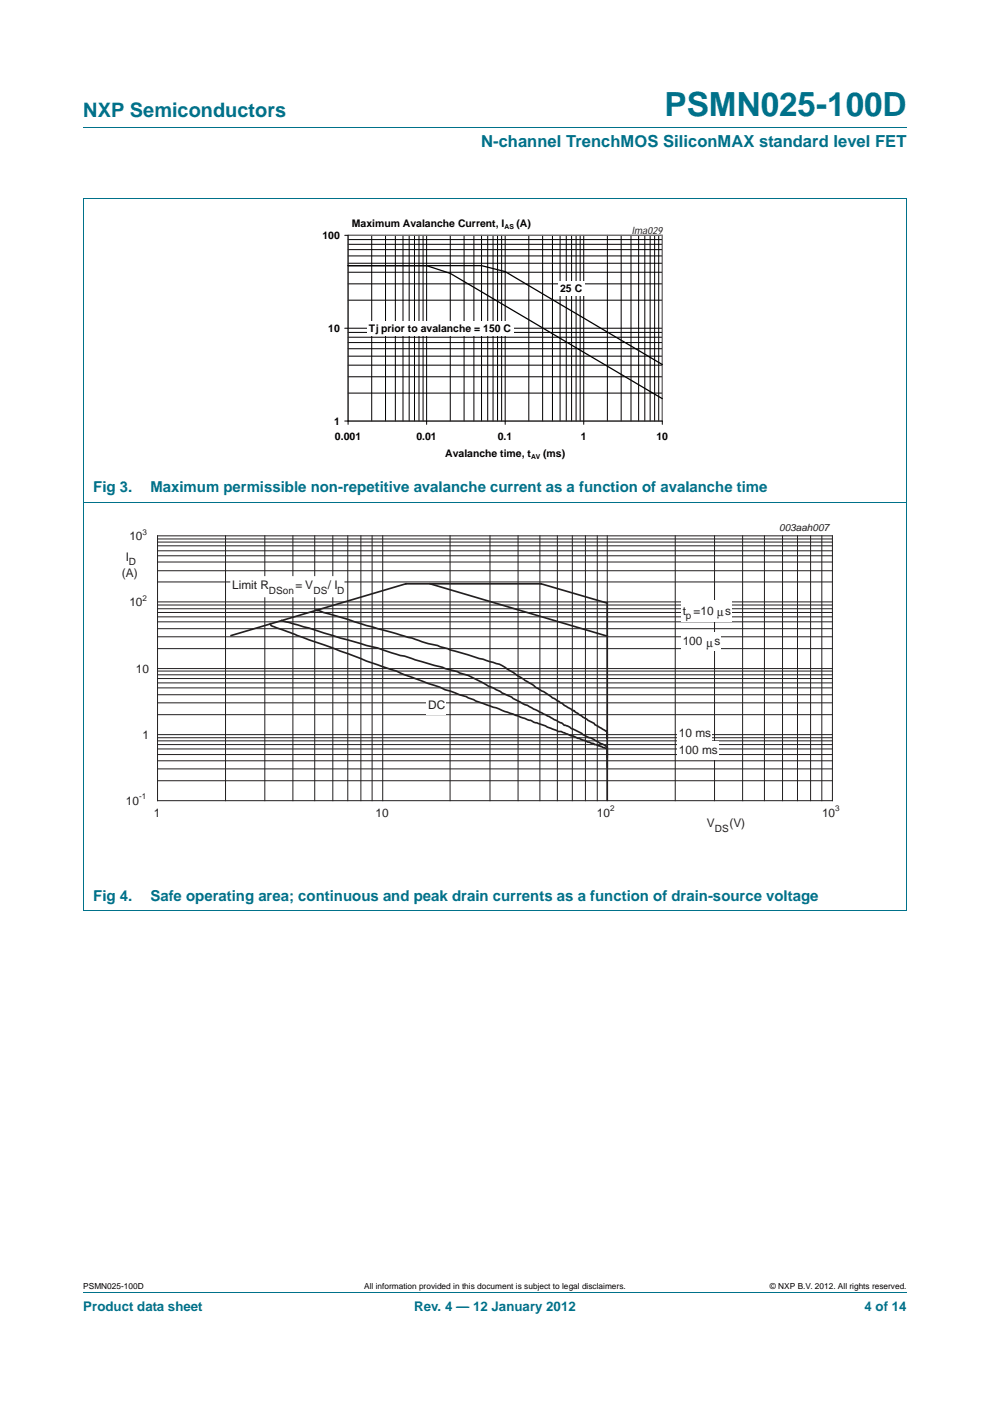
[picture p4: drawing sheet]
<svg xmlns="http://www.w3.org/2000/svg" width="210mm" height="297mm" viewBox="0 0 210 297" stroke-linecap="round" stroke-linejoin="round" font-family="sans-serif">
<path d="M17.7 27h174.6M17.6 42.1h174.7M17.7 42.2v150.8l174.6 .1v-150.9M17.6 106.5h174.7M17.7 273.9h174.6" fill="none" stroke="#00718a" stroke-width=".21"/>
<g fill="none" stroke="#000" stroke-width=".21">
<path d="M73.1 49.9h67.4v40.1M73.8 57.7h66.7M73.8 55.8h66.7M73.8 54.3h66.7M73.8 52.9h66.7M73.8 51.8h66.7M73.8 50.8h66.7M73.8 49.9v40.1M78.8 49.9v39.4M81.8 49.9v39.4M83.9 49.9v39.4M85.5 49.9v39.4"/>
<path d="M86.8 49.9v39.4M87.9 49.9v39.4M88.9 49.9v39.4M89.7 49.9v39.4M90.5 49.9v39.4M95.5 49.9v39.4M98.4 49.9v39.4M100.5 49.9v39.4M102.1 49.9v39.4M103.4 49.9v39.4M104.6 49.9v39.4M105.5 49.9v39.4"/>
<path d="M106.4 49.9v39.4M107.1 49.9v40.1M112.2 49.9v39.4M115.1 49.9v39.4M117.2 49.9v39.4M118.8 49.9v39.4M120.1 49.9v39.4M121.2 49.9v39.4M122.2 49.9v39.4M123.1 49.9v39.4M123.8 49.9v40.1M128.8 49.9v39.4"/>
<path d="M131.8 49.9v39.4M133.8 49.9v39.4M135.5 49.9v39.4M136.8 49.9v39.4M137.9 49.9v39.4M138.8 49.9v39.4M139.7 49.9v39.4M73.1 69.6h67.4M73.8 79.9h66.7M73.8 77.4h66.7M73.8 75.5h66.7M73.8 73.9h66.7"/>
<path d="M73.8 72.6h66.7M73.8 71.5h66.7M73.8 70.5h66.7M73.8 63.6h66.7M73.8 60.2h66.7M73.1 89.3h67.4M73.8 83.3h66.7M90.5 89.3v.7"/>
</g>
<path d="M73.8 49.9h66.7v39.4h-66.7z" fill="none" stroke="#808080" stroke-width=".21"/>
<path d="M140.5 77.3l-33.4-19.7-5-1.3h-28.3h16.7l5 1.7 45 26.5" fill="none" stroke="#000" stroke-width=".27"/>
<g fill="#fff">
<path d="M77.8 68.2h31.1v3h-31.1z"/>
<path d="M118.4 59.7h5.6v3h-5.6z"/>
</g>
<g fill="none" stroke="#231f20" stroke-width=".21">
<path d="M33.4 119.2h143.2M33.4 117.8h143.2M33.4 116.8h143.2M33.4 115.7h143.2M33.4 114.9h143.2M33.4 114.3h143.2M33.4 113.6h143.2v56.2h-143.2zM47.8 113.6v56.2M56.2 113.6v56.2M62.1 113.6v56.2M66.8 113.6v56.2M70.6 113.6v56.2"/>
<path d="M73.8 113.6v56.2M76.5 113.6v56.2M78.9 113.6v56.2M81.2 113.6v56.2M95.5 113.6v56.2M103.9 113.6v56.2M109.9 113.6v56.2M114.5 113.6v56.2M118.2 113.6v56.2M121.4 113.6v56.2M124.2 113.6v56.2M126.7 113.6v56.2"/>
<path d="M128.8 113.6v56.2M143.2 113.6v56.2M151.6 113.6v56.2M157.5 113.6v56.2M162.1 113.6v56.2M166 113.6v56.2M169.2 113.6v56.2M171.9 113.6v56.2M174.3 113.6v56.2M33.4 137.5h143.2M33.4 135h143.2M33.4 133.3h143.2"/>
<path d="M33.4 131.8h143.2M33.4 130.8h143.2M33.4 129.9h143.2M33.4 129.1h143.2M33.4 128.3h143.2M33.4 123.4h143.2M33.4 121h143.2M33.4 127.6h143.2M33.4 160h143.2M33.4 158.8h143.2M33.4 157.9h143.2M33.4 157.1h143.2"/>
<path d="M33.4 156.4h143.2M33.4 151.5h143.2M33.4 149h143.2M33.4 147.3h143.2M33.4 145.8h143.2M33.4 144.8h143.2M33.4 143.9h143.2M33.4 143.1h143.2M33.4 142.3h143.2M33.4 155.8h143.2M33.4 141.8h143.2M33.4 165.5h143.2"/>
<path d="M33.4 163h143.2M33.4 161.3h143.2"/>
</g>
<path d="M57.4 132.2v.2a2 2 0 0 0 1.4 .8l11.8 4.2 7.1 2.8 6.4 2.1 1.7 .8 7.5 2.6 1.1 .5 4.5 1.5 2 .9 14.8 5.3 2.6 1.2h.7l5.7 2.2 2.9 1 .8 .4h.4v3.1M59.7 131.6l5.9 1.6 12.1 3.7a32.1 32.1 0 0 1 6.4 1.8l11.4 3.3a32.5 32.5 0 0 1 7 2.8l1 .6 5.1 2.4 2.2 1.3 1.1 .4 4.6 2.4 2.8 1.5 .4 .4 .6 .1 7 3.7a2.32 2.32 0 0 1 1.5 .9v11.3M67 129.3l10.7 3.3 9.7 2.7 3.4 1.2 2 .4 2.7 .9 9.1 2.6a16 16 0 0 1 5.3 2.9l5.4 3.3 2.9 2 1.1 .5 .4 .4 2.1 1.2 2.9 2 1.3 .7 .2 .2 2.1 1.2a1.14 1.14 0 0 1 .5 1.3v.6v-28.8l-14-4.1h-28.7l-37.1 10.9M91.2 123.8l37.6 11.1M128.8 156.8v3.7M128.8 162.1v.5" fill="none" stroke="#231f20" stroke-width=".35"/>
<path d="M48.8 122.2h24.3v4.4h-24.3z" fill-rule="evenodd" fill="#fff"/>
<g fill="#fff">
<path d="M90.4 147.6h4.1v3.9h-4.1z"/>
<path d="M144.4 134h8.5v3.9h-8.5z"/>
<path d="M143.6 153.4h7.4v3.9h-7.4z"/>
<path d="M144.4 127.2h10.7v4.5h-10.7z"/>
<path d="M143.6 157.1h8.9v3.9h-8.9z"/>
</g>
<path d="M20.3 110.7h169.4v66.3h-169.4z" fill="none" stroke="#fff" stroke-width=".21"/>
<text font-size="7" fill="#00718a" x="141" y="24.6">PSMN025-100D</text>
<text font-size="4.2" fill="#00718a" x="17.7" y="24.9">NXP Semiconductors</text>
<text font-size="3.5" fill="#00718a" x="102.1" y="31.1">N-channel TrenchMOS SiliconMAX standard level FET</text>
<g font-size="3.2" fill="#00718a">
<text x="19.8" y="104.4">Fig 3.</text>
<text x="31.9" y="104.4">Maximum permissible non-repetitive avalanche current as a function of avalanche time</text>
<text x="19.8" y="191">Fig 4.</text>
<text x="31.9" y="191">Safe operating area; continuous and peak drain currents as a function of drain-source voltage</text>
</g>
<g font-size="2.8" fill="#00718a">
<text x="17.7" y="277.9">Product data sheet</text>
<text x="87.8" y="277.9">Rev. 4 — 12 January 2012</text>
<text x="183.4" y="277.9">4 of 14</text>
</g>
<g font-size="2.5" fill="#231f20">
<text x="26.7" y="118.9">I</text>
<text x="27.4" y="114.5">10</text>
<text x="25.9" y="122.4">(A)</text>
<text x="49.2" y="124.9">Limit R</text>
<text x="62.7" y="124.9">= V</text>
<text x="69.6" y="124.9">/ I</text>
<text x="27.4" y="128.5">10</text>
<text x="144.8" y="130.3">t =10</text>
<text x="152.1" y="130.6">μs</text>
<text x="144.8" y="136.8">100 μs</text>
<text x="28.8" y="142.6">10</text>
<text x="90.8" y="150.4">DC</text>
<text x="30.2" y="156.6">1</text>
<text x="144" y="156.2">10 ms</text>
<text x="144" y="159.9">100 ms</text>
<text x="26.7" y="170.6">10</text>
<text x="32.6" y="173.1">1</text>
<text x="79.7" y="173.1">10</text>
<text x="126.6" y="173.1">10</text>
<text x="174.3" y="173.1">10</text>
<text x="149.9" y="175.4">V</text>
<text x="154.7" y="175.4">(V)</text>
</g>
<g font-size="2.2">
<text x="68.4" y="50.7">100</text>
<text x="74.6" y="48.2">Maximum Avalanche Current, I</text>
<text x="109.6" y="48.2">(A)</text>
<text x="118.8" y="62">25 C</text>
<text x="69.6" y="70.4">10</text>
<text x="78.3" y="70.4">Tj prior to avalanche = 150 C</text>
<text x="70.9" y="90">1</text>
<text x="71" y="93.3">0.001</text>
<text x="88.3" y="93.3">0.01</text>
<text x="105.6" y="93.3">0.1</text>
<text x="123.2" y="93.3">1</text>
<text x="139.2" y="93.3">10</text>
<text x="94.4" y="97">Avalanche time, t</text>
<text x="115.2" y="97">(ms)</text>
</g>
<g font-size="2.1" fill="#231f20">
<text x="134" y="49.5">lma029</text>
<text x="165.3" y="112.7">003aah007</text>
<text x="27.3" y="119.9">D</text>
<text x="57.1" y="125.9">DSon</text>
<text x="66.5" y="125.9">DS</text>
<text x="71.5" y="125.9">D</text>
<text x="145.5" y="131.3">p</text>
<text x="151.6" y="176.3">DS</text>
</g>
<g font-size="1.8">
<text x="17.7" y="273.3">PSMN025-100D</text>
<text x="77.2" y="273.3">All information provided in this document is subject to legal disclaimers.</text>
<text x="163.3" y="273.3">© NXP B.V. 2012. All rights reserved.</text>
</g>
<g font-size="1.7" fill="#231f20">
<text x="30.2" y="113.4">3</text>
<text x="30.2" y="127.4">2</text>
<text x="29.5" y="169.5">-1</text>
<text x="129.4" y="172">2</text>
<text x="177.1" y="172">3</text>
</g>
<g font-size="1.4">
<text x="107" y="48.5">AS</text>
<text x="112.6" y="97.3">AV</text>
</g>
</svg>
